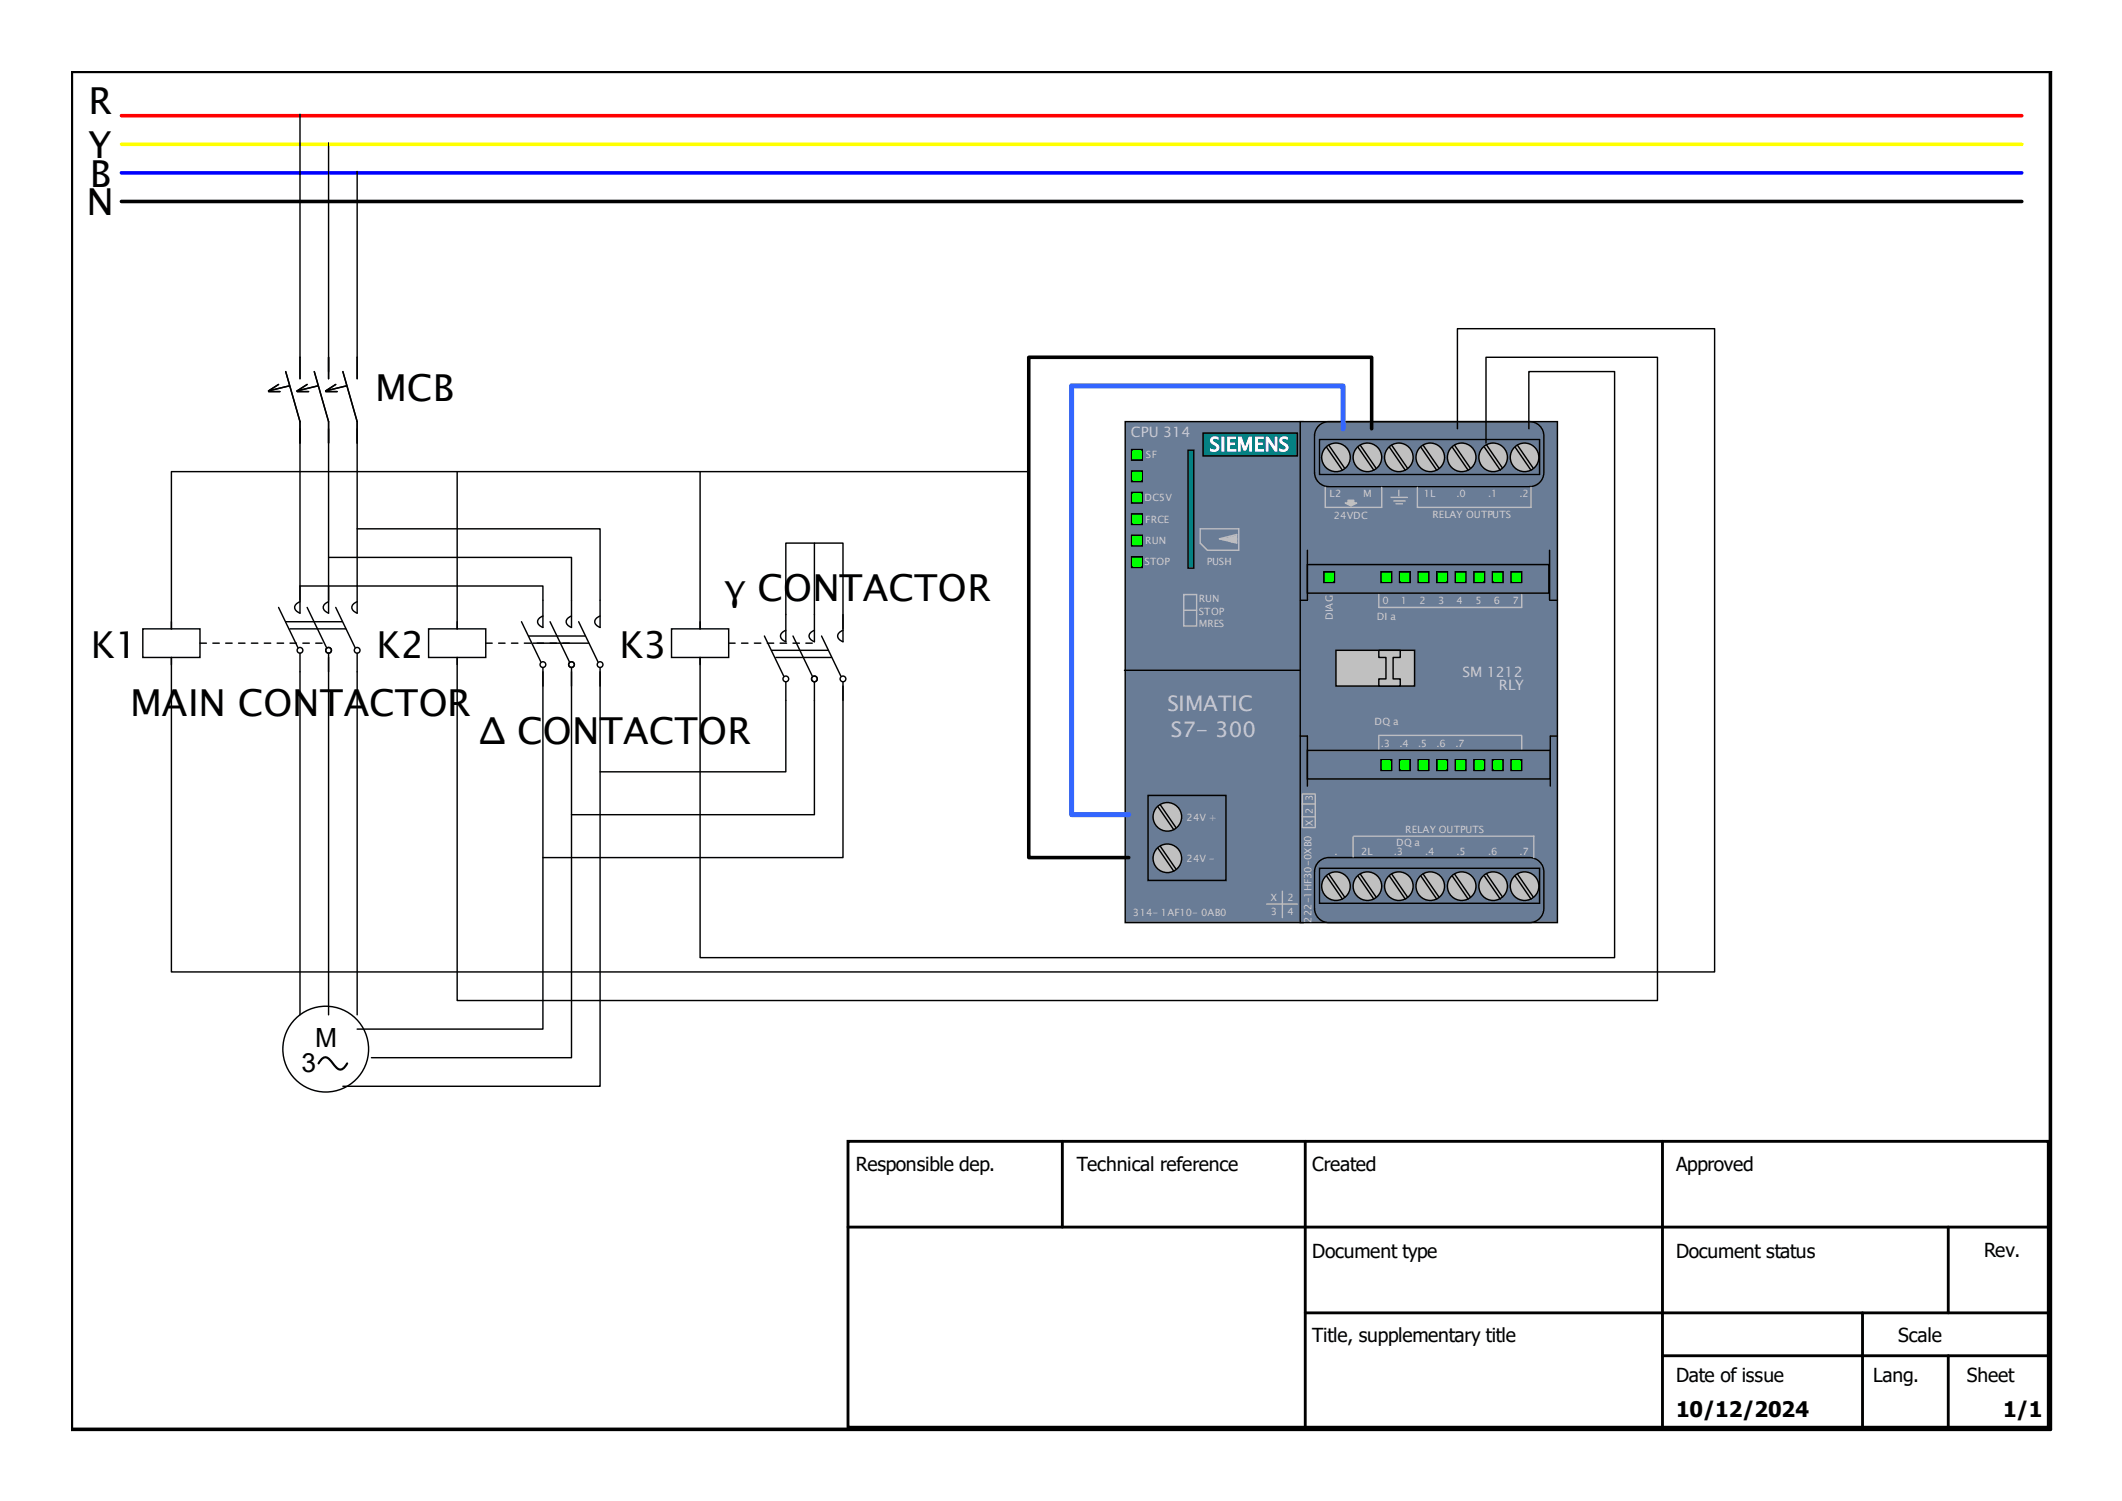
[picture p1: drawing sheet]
<svg xmlns="http://www.w3.org/2000/svg" width="297mm" height="210mm" viewBox="0 0 297 210" stroke-linecap="round" stroke-linejoin="round" font-family="sans-serif">
<path d="M17 16.2h266" fill="none" stroke="#f00" stroke-width=".5"/>
<path d="M17 20.2h266" fill="none" stroke="#ff0" stroke-width=".5"/>
<path d="M17 24.2h266" fill="none" stroke="#00f" stroke-width=".5"/>
<path d="M17 28.2h266" fill="none" stroke="#000" stroke-width=".5"/>
<g fill="none" stroke="#000" stroke-width=".2">
<path d="M42 16v37M46 20v33M50 24v29M37.6 54.8h1.6M39 53.8l-1.4 .9 2.9-.7M40 52l2 7v26.8l-.4-.2a.65 .65 0 0 1 0-1.2l.4-.2M41.6 54.8h1.6M43 53.8l-1.4 .9 2.9-.7M44 52l2 7v26.8l-.4-.2a.65 .65 0 0 1 0-1.2l.4-.2M45.6 54.8h1.6M47 53.8l-1.4 .9 2.9-.7M48 52l2 7v26.8l-.4-.2a.65 .65 0 0 1 0-1.2l.4-.2"/>
<path d="M114 76v13.8l-.4-.2a.65 .65 0 0 1 0-1.2l.4-.2M39 85l2.7 5.6M40 87h7.9M40.6 88h7.8M42 91.4v50.6M43 85l2.7 5.6M46 91.4v50.6M47 85l2.7 5.6M50 91.4v50.6M73 87l2.7 5.6M74 89h7.9M74.6 90h7.8"/>
<path d="M76 84v3.8l-.4-.2a.65 .65 0 0 1 0-1.2l.4-.2M76 94v50h-26M76 93.4v2.6M77 87l2.7 5.6M80 84v3.8l-.4-.2a.65 .65 0 0 1 0-1.2l.4-.2M80 94v54h-28M80 93.4v2.6M81 87l2.7 5.6M84 84v3.8l-.4-.2a.65 .65 0 0 1 0-1.2l.4-.2M84 94v58h-36M84 93.4v2.6M94 88h8v4h-8z"/>
<path d="M98 87v1M98 92v1M107 89l2.7 5.6M108 91h7.9M108.6 92h7.8M110 95.4v12.6h-26M111 89l2.7 5.6M114 95.4v18.6h-34M115 89l2.7 5.6M118 88v-12h-8v13.8l-.4-.2a.65 .65 0 0 1 0-1.2l.4-.2M118 86v3.8l-.4-.2a.65 .65 0 0 1 0-1.2l.4-.2M118 96v24h-42"/>
<path d="M118 95.4v2.6"/>
<circle cx="42" cy="91" r=".4"/>
<circle cx="46" cy="91" r=".4"/>
<circle cx="50" cy="91" r=".4"/>
<circle cx="76" cy="93" r=".4"/>
<circle cx="80" cy="93" r=".4"/>
<circle cx="84" cy="93" r=".4"/>
<circle cx="110" cy="95" r=".4"/>
<circle cx="114" cy="95" r=".4"/>
<circle cx="118" cy="95" r=".4"/>
<circle cx="45.6" cy="146.8" r="6"/>
</g>
<path d="M44.6 148.8l.4-.6 .4-.3a1.79 1.79 0 0 1 1.3 1.1l.7 .6h.4l.4-.2 .4-.6" fill="none" stroke="#000" stroke-width=".3"/>
<path d="M157.5 59h24.9v70.1h-24.9z" fill-rule="evenodd" fill="#697c96" stroke="#000" stroke-width=".2"/>
<g fill="#0f0" stroke="#000" stroke-width=".2">
<path d="M158.4 62.9h1.5v1.5h-1.5z" fill-rule="evenodd"/>
<path d="M158.4 65.9h1.5v1.5h-1.5z" fill-rule="evenodd"/>
<path d="M158.4 68.9h1.5v1.5h-1.5z" fill-rule="evenodd"/>
<path d="M158.4 71.9h1.5v1.5h-1.5z" fill-rule="evenodd"/>
<path d="M158.4 74.9h1.5v1.5h-1.5z" fill-rule="evenodd"/>
<path d="M158.4 77.9h1.5v1.5h-1.5z" fill-rule="evenodd"/>
</g>
<path d="M168.4 60.6h13.2v3.2h-13.2z" fill-rule="evenodd" fill="#008080" stroke="#000" stroke-width=".2"/>
<path d="M166.3 63h.8v16.5h-.8z" fill-rule="evenodd" fill="#00c0c0" stroke="#000" stroke-width=".2"/>
<circle cx="163.4" cy="114.3" r="2" fill="#c0c0c0" stroke="#000" stroke-width=".2"/>
<path d="M162.1 112.9l2.2 3.2M162.4 112.6l2.2 3.2" fill="none" stroke="#000" stroke-width=".2"/>
<circle cx="163.4" cy="120.1" r="2" fill="#c0c0c0" stroke="#000" stroke-width=".2"/>
<path d="M157.4 93.8h25M160.7 111.3h10.9v11.9h-10.9zM162.1 118.7l2.2 3.2M162.4 118.4l2.2 3.2" fill="none" stroke="#000" stroke-width=".2"/>
<path d="M168 74h5.4v3h-4.4l-1-1zM170.7 75.4h2.4M170.7 75.4l2.4-.6v1.2zM165.7 83.2h1.8v4.4h-1.8zM165.7 85.4h1.8" fill="none" stroke="#bcbdc5" stroke-width=".2"/>
<path d="M170.7 74.9h2.4v1.1h-2.4z" fill="#bcbdc5"/>
<path d="M177.3 126.5h4.3M179.5 124.7v3.7" fill="none" stroke="#bcbdc5" stroke-width=".2"/>
<path d="M182 59h36v70.1h-36z" fill-rule="evenodd" fill="#697c96" stroke="#000" stroke-width=".2"/>
<path d="M183 79h33.8v4h-33.8zM183 105h34v4h-34zM184.6 120.6l.9-.5 .5-.1h28.1a2 2 0 0 1 2 2v5.1a2 2 0 0 1-2 2h-28.1a2 2 0 0 1-2-2v-5.1l.1-.5z" fill="none" stroke="#000" stroke-width=".2"/>
<g fill="#c0c0c0" stroke="#000" stroke-width=".2">
<circle cx="213.4" cy="124" r="2"/>
<circle cx="209" cy="124" r="2"/>
<circle cx="204.6" cy="124" r="2"/>
<circle cx="200.2" cy="124" r="2"/>
<circle cx="195.8" cy="124" r="2"/>
<circle cx="191.4" cy="124" r="2"/>
<circle cx="187" cy="124" r="2"/>
</g>
<g fill="none" stroke="#000" stroke-width=".2">
<path d="M216.9 77v7M217 84h1M184.7 121.5h30.8v4.9h-30.8zM185.7 122.6l2.2 3.2M186 122.3l2.2 3.2M190.1 122.6l2.2 3.2M190.4 122.3l2.2 3.2M194.5 122.6l2.2 3.2M194.8 122.3l2.2 3.2M198.9 122.6l2.2 3.2M199.2 122.3l2.2 3.2M203.3 122.6l2.2 3.2"/>
<path d="M203.6 122.3l2.2 3.2M207.8 122.6l2.2 3.2M208.1 122.3l2.2 3.2M212.1 122.6l2.2 3.2M212.4 122.3l2.2 3.2"/>
</g>
<g fill="#0f0" stroke="#000" stroke-width=".2">
<path d="M193.3 80h1.5v1.5h-1.5z" fill-rule="evenodd"/>
<path d="M195.9 80h1.5v1.5h-1.5z" fill-rule="evenodd"/>
<path d="M198.5 80h1.5v1.5h-1.5z" fill-rule="evenodd"/>
<path d="M203.7 80h1.5v1.5h-1.5z" fill-rule="evenodd"/>
<path d="M201.1 80h1.5v1.5h-1.5z" fill-rule="evenodd"/>
<path d="M206.3 80h1.5v1.5h-1.5z" fill-rule="evenodd"/>
<path d="M208.9 80h1.5v1.5h-1.5z" fill-rule="evenodd"/>
<path d="M211.5 80h1.5v1.5h-1.5z" fill-rule="evenodd"/>
<path d="M193.3 106.3h1.5v1.5h-1.5z" fill-rule="evenodd"/>
<path d="M195.9 106.3h1.5v1.5h-1.5z" fill-rule="evenodd"/>
<path d="M211.5 106.3h1.5v1.5h-1.5z" fill-rule="evenodd"/>
<path d="M198.5 106.3h1.5v1.5h-1.5z" fill-rule="evenodd"/>
<path d="M201.1 106.3h1.5v1.5h-1.5z" fill-rule="evenodd"/>
<path d="M203.7 106.3h1.5v1.5h-1.5z" fill-rule="evenodd"/>
<path d="M206.3 106.3h1.5v1.5h-1.5z" fill-rule="evenodd"/>
<path d="M208.9 106.3h1.5v1.5h-1.5z" fill-rule="evenodd"/>
</g>
<path d="M193 83.2v1.8h20v-1.8M182.3 111.1h1.8M182.3 115.8h1.8M182.3 114.3h1.8M182.3 112.5h1.8M182.3 111.2v4.5M184.1 111.2v4.5M189.4 117.1v2.8M189.5 117h25.2v3M193 103v1.8M193 102.9h20M213 103v1.8" fill="none" stroke="#bcbdc5" stroke-width=".2"/>
<path d="M184.6 59.6l.9-.5 .5-.1h28.1a2 2 0 0 1 2 2v5.1a2 2 0 0 1-2 2h-28.1a2 2 0 0 1-2-2v-5.1l.1-.5z" fill="none" stroke="#000" stroke-width=".2"/>
<g fill="#c0c0c0" stroke="#000" stroke-width=".2">
<circle cx="213.4" cy="64" r="2"/>
<circle cx="209" cy="64" r="2"/>
<circle cx="204.6" cy="64" r="2"/>
<circle cx="200.2" cy="64" r="2"/>
<circle cx="195.8" cy="64" r="2"/>
<circle cx="191.4" cy="64" r="2"/>
<circle cx="187" cy="64" r="2"/>
</g>
<g fill="none" stroke="#000" stroke-width=".2">
<path d="M183 77v7h-1M184.7 61.5h30.8v4.9h-30.8zM185.7 62.6l2.2 3.2M186 62.3l2.2 3.2M190.1 62.6l2.2 3.2M190.4 62.3l2.2 3.2M194.5 62.6l2.2 3.2M194.8 62.3l2.2 3.2M198.9 62.6l2.2 3.2M199.2 62.3l2.2 3.2M203.3 62.6l2.2 3.2M203.6 62.3l2.2 3.2"/>
<path d="M207.8 62.6l2.2 3.2M208.1 62.3l2.2 3.2M212.1 62.6l2.2 3.2M212.4 62.3l2.2 3.2M182 103h1v7M218 103h-1v7"/>
</g>
<path d="M185.3 80h1.5v1.5h-1.5z" fill-rule="evenodd" fill="#0f0" stroke="#000" stroke-width=".2"/>
<path d="M185.5 68.2v2.8h7.9v-2.8M194.7 69.6h2.3M195.1 70.1h1.6M195.4 70.5h.9M195.8 68.6v.8M198.4 68.2v2.8h15.9v-2.8" fill="none" stroke="#bcbdc5" stroke-width=".2"/>
<path d="M188.7 70h.8v.4h.4l-.8 .4-.8-.4h.4z" fill-rule="evenodd" fill="#c0c0c0" stroke="#c0c0c0" stroke-width=".2"/>
<g fill="#c0c0c0" stroke="#000" stroke-width=".2">
<path d="M187 91h11v5h-11z" fill-rule="evenodd"/>
<path d="M193 91h3v1h-1v3h1v1h-3v-1h1v-3h-1z" fill-rule="evenodd"/>
</g>
<path d="M188 60v-6h-38v60h8" fill="none" stroke="#36f" stroke-width=".7"/>
<path d="M192 60v-10h-48v70h14" fill="none" stroke="#000" stroke-width=".5"/>
<path d="M204 60v-14h36v90h-216v-44v1M214 60v-8h12v82h-128v-42M46 78h34v6M50 74h34v10M64 66v22M98 66v22M144 66h-120v22v-1M208 62v-12h24v90h-168v-48v1M20 88h8v4h-8zM42 82h34v2M60 88h8v4h-8z" fill="none" stroke="#000" stroke-width=".2"/>
<path d="M28 90h18M68 90h12M102 90h12" fill="none" stroke="#000" stroke-width=".2" stroke-dasharray=".9 .9"/>
<path d="M10 10h277v190h-277z" fill="none" stroke="#000" stroke-width=".5"/>
<path d="M118.7 159.7h168v40h-168zM148.7 159.7v12M182.7 159.7v40M232.7 159.7v40M118.7 171.7h168M272.7 171.7v12M182.7 183.7h104M232.7 189.7h54M260.7 183.7v16M272.7 189.7v10" fill="none" stroke="#000" stroke-width=".4"/>
<g font-size="5.2">
<text x="12.4" y="16">R</text>
<text x="12.4" y="22.1">Y</text>
<text x="12.6" y="26.1">B</text>
<text x="12.1" y="30.1">N</text>
<text x="52.5" y="56.1">MCB</text>
<text x="101.4" y="84.1">γ CONTACTOR</text>
<text x="12.7" y="92.1">K1</text>
<text x="52.7" y="92.1">K2</text>
<text x="86.7" y="92.1">K3</text>
<text x="18.2" y="100.1">MAIN CONTACTOR</text>
<text x="67.1" y="104.1">Δ CONTACTOR</text>
</g>
<g font-size="3.7">
<text x="42.2" y="150">3</text>
<text x="44.1" y="146.5">M</text>
</g>
<g font-size="3" fill="#c7c9d6">
<text x="163.4" y="99.5">SIMATIC</text>
<text x="163.9" y="103.1">S7- 300</text>
</g>
<g font-size="3">
<text x="234.6" y="198.2">10/12/2024</text>
<text x="280.4" y="198.2">1/1</text>
</g>
<text font-size="2.7" fill="#fff" x="169.3" y="63.1">SIEMENS</text>
<g font-size="2.7">
<text x="119.8" y="163.8">Responsible dep.</text>
<text x="150.7" y="163.8">Technical reference</text>
<text x="183.7" y="163.8">Created</text>
<text x="234.6" y="163.8">Approved</text>
<text x="183.7" y="176">Document type</text>
<text x="234.6" y="176">Document status</text>
<text x="277.7" y="175.8">Rev.</text>
<text x="183.7" y="187.8">Title, supplementary title</text>
<text x="265.7" y="187.8">Scale</text>
<text x="234.6" y="193.4">Date of issue</text>
<text x="262.2" y="193.4">Lang.</text>
<text x="275.3" y="193.4">Sheet</text>
</g>
<g font-size="2" fill="#c7c9d6">
<text x="158.3" y="61.2">CPU 314</text>
<text x="204.7" y="94.8">SM 1212</text>
<text x="209.8" y="96.5">RLY</text>
</g>
<g font-size="1.4" fill="#c7c9d6">
<text x="160.4" y="64.1">SF</text>
<text x="160.2" y="70.1">DC5V</text>
<text x="186.1" y="69.5">L2</text>
<text x="190.8" y="69.5">M</text>
<text x="199.3" y="69.5">1L</text>
<text x="203.9" y="69.5">.0</text>
<text x="208.3" y="69.5">.1</text>
<text x="212.7" y="69.5">.2</text>
<text x="160.3" y="73.1">FRCE</text>
<text x="160.3" y="76.1">RUN</text>
<text x="186.7" y="72.6">24VDC</text>
<text x="200.5" y="72.5">RELAY OUTPUTS</text>
<text x="160.2" y="79.1">STOP</text>
<text x="168.9" y="79.1">PUSH</text>
<text x="167.8" y="84.3">RUN</text>
<text x="167.8" y="86.1">STOP</text>
<text x="167.8" y="87.7">MRES</text>
<text x="186.6" y="86.8" transform="rotate(-90 186.6 86.8)">DIAG</text>
<text x="192.7" y="86.7">DI a</text>
<text x="193.5" y="84.5">0</text>
<text x="196.1" y="84.5">1</text>
<text x="198.7" y="84.5">2</text>
<text x="201.3" y="84.5">3</text>
<text x="203.9" y="84.5">4</text>
<text x="206.5" y="84.5">5</text>
<text x="209.1" y="84.5">6</text>
<text x="211.7" y="84.5">7</text>
<text x="192.4" y="101.4">DQ a</text>
<text x="193.3" y="104.5">.3</text>
<text x="195.9" y="104.5">.4</text>
<text x="198.5" y="104.5">.5</text>
<text x="201.1" y="104.5">.6</text>
<text x="203.7" y="104.5">.7</text>
<text x="166.1" y="114.9">24V +</text>
<text x="183.8" y="115.6" transform="rotate(-90 183.8 115.6)">X 2 3</text>
<text x="186.8" y="119.7">.</text>
<text x="190.5" y="119.7">2L</text>
<text x="195.1" y="119.7">.3</text>
<text x="195.4" y="118.4">DQ a</text>
<text x="196.7" y="116.6">RELAY OUTPUTS</text>
<text x="199.5" y="119.7">.4</text>
<text x="203.9" y="119.7">.5</text>
<text x="208.3" y="119.7">.6</text>
<text x="212.7" y="119.7">.7</text>
<text x="166.1" y="120.6">24V -</text>
<text x="158.6" y="128.1">314- 1AF10- 0AB0</text>
<text x="177.9" y="126.1">X</text>
<text x="177.9" y="128">3</text>
<text x="180.2" y="126.1">2</text>
<text x="180.2" y="128">4</text>
<text x="183.6" y="129.1" transform="rotate(-90 183.6 129.1)">222-1HF30-0XB0</text>
</g>
</svg>
